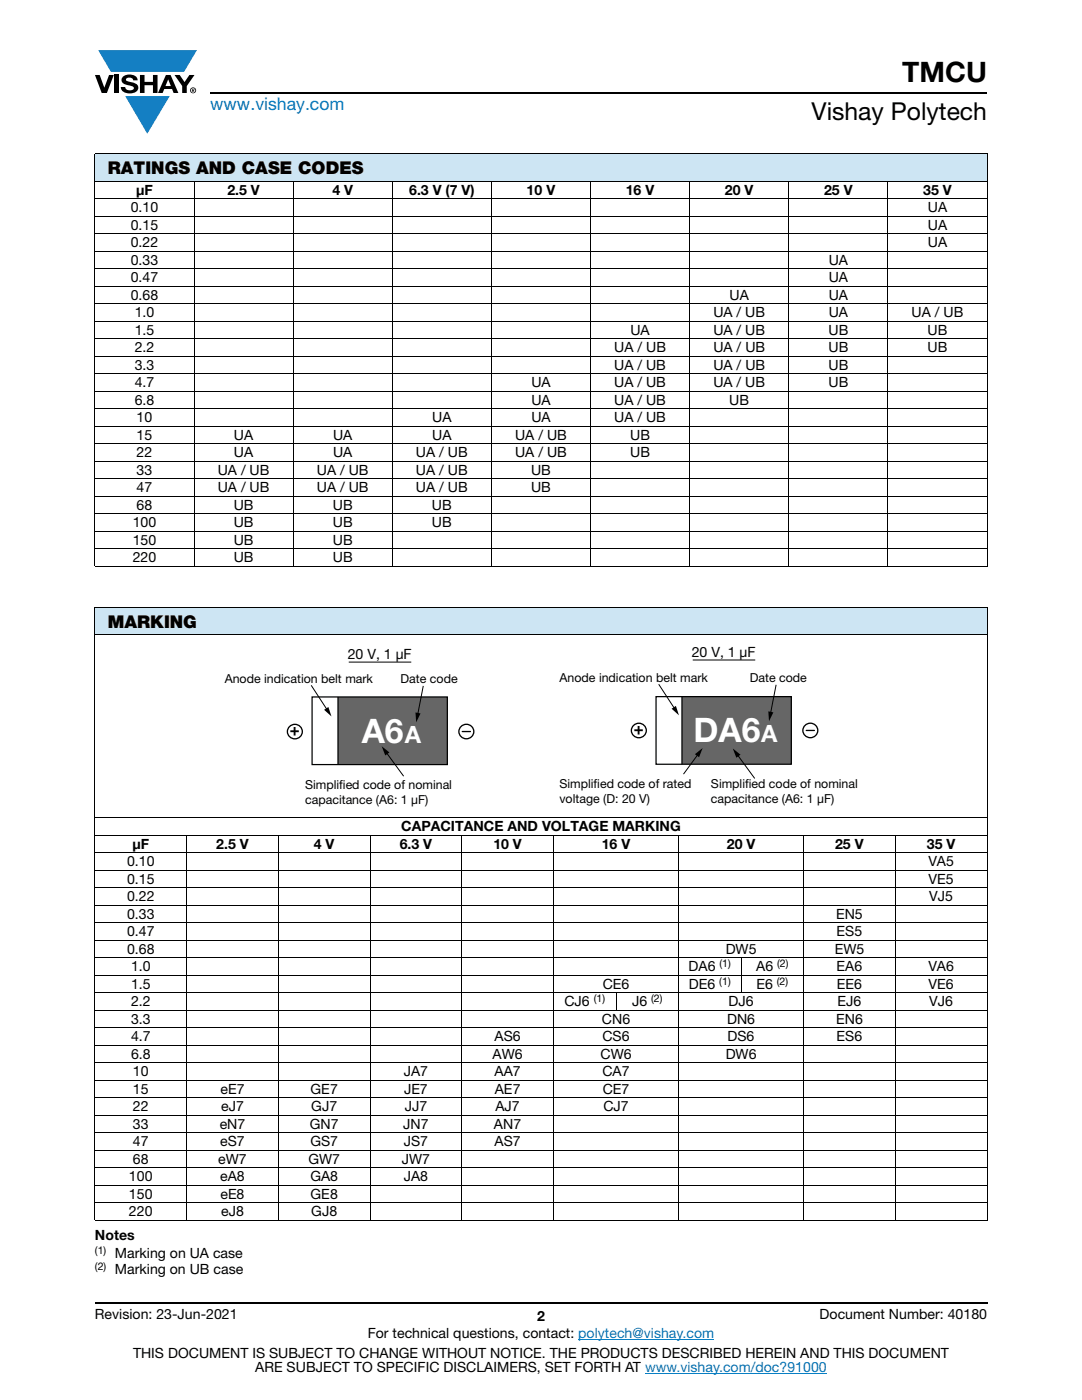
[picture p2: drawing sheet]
<svg xmlns="http://www.w3.org/2000/svg" width="216mm" height="279mm" viewBox="0 0 216 279" stroke-linecap="round" stroke-linejoin="round" font-family="sans-serif">
<g fill="#147fc3">
<path d="M19.6 10h19.7l-2.6 4.3h-1.1h-13.5z"/>
<path d="M25 19.2h8.9l-4.5 7.5z"/>
</g>
<g fill="#000">
<path d="M18.9 15h1l.9 2.5 1-2.5h.9l-1.4 3.6h-1zM22.9 15h.9v3.6h-.9zM24.6 15.3a2.1 2.1 0 0 1 2.8 .3l.1 .4h-.9a.79 .79 0 0 0-.7-.5 .79 .79 0 0 0-.8 .4l.3 .3 1 .2a1.08 1.08 0 0 1 1.2 1 1.08 1.08 0 0 1-1.1 1.2 1.73 1.73 0 0 1-2.4-1.2h.9a.96 .96 0 0 0 .8 .6 .96 .96 0 0 0 .9-.4 1.31 1.31 0 0 0-1.2-.6 1.03 1.03 0 0 1-1.1-.6 1.03 1.03 0 0 1 .2-1.1zM27.9 15h.9v1.3h1.7v-1.3h.9v3.6h-.9v-1.6h-1.7v1.6h-.9zM34.8 15h1.1l.9 1.4 1-1.4h1l-1.5 2.2v1.4h-.9v-1.4z"/>
<path d="M33.6 15.9l.5 1.3h-1.1zM33.1 15l-1.6 3.6h1l.3-.8h1.5l.3 .8h1l-1.6-3.6z"/>
<path d="M38.4 17.8h.2v.2h-.2zM38.3 17.7v.7h.1v-.3l.4 .3-.2-.3 .2-.2-.1-.2z"/>
<path d="M38.1 18a.46 .46 0 0 1 .9 0 .46 .46 0 0 1-.9 0zM37.9 18a.6 .6 0 0 0 1.2 0 .6 .6 0 0 0-1.2 0z"/>
</g>
<path d="M42 18.6h155M18.9 260h178.1" fill="none" stroke="#000" stroke-width=".36"/>
<path d="M115.4 267.3h27.1M128.7 274h36.3" fill="none" stroke="#067ec4" stroke-width=".2"/>
<g fill="#cde5f3">
<path d="M18.9 30.7h178.1v5.5h-178.1z"/>
<path d="M18.9 121.2h178.1v5.5h-178.1z"/>
</g>
<g fill="none" stroke="#000" stroke-width=".2">
<path d="M18.9 30.7h178.1M18.9 36.2h178.1M18.9 39.7h178.1M18.9 30.8v82.1M38.7 36.1v77M58.5 36.1v77M78.3 36.1v77M98.1 36.1v77M117.8 36.1v77M137.6 36.1v77M157.4 36.1v77M177.2 36.1v77"/>
<path d="M197 30.8v82.1M18.9 43.2h178.1M18.9 46.7h178.1M18.9 50.2h178.1M18.9 53.7h178.1M18.9 57.1h178.1M18.9 60.6h178.1M18.9 64.1h178.1M18.9 67.6h178.1M18.9 71.1h178.1M18.9 74.6h178.1M18.9 78.1h178.1"/>
<path d="M18.9 81.6h178.1M18.9 85.1h178.1M18.9 88.6h178.1M18.9 92.1h178.1M18.9 95.6h178.1M18.9 99.1h178.1M18.9 102.6h178.1M18.9 106h178.1M18.9 109.5h178.1M18.9 113h178.1M18.9 121.2h178.1M18.9 126.7h178.1"/>
<path d="M18.9 121.2v122.3M197 121.2v122.3M18.9 163.2h178.1M18.9 166.7h178.1M18.9 170.2h178.1M18.9 173.7h178.1M18.9 177.2h178.1M37.3 166.6v77.1M55.5 166.6v77.1M73.9 166.6v77.1M92.2 166.6v77.1M110.4 166.6v77.1"/>
<path d="M135.4 166.6v77.1M160.4 166.6v77.1M178.6 166.6v77.1M18.9 180.7h178.1M18.9 184.2h178.1M18.9 187.7h178.1M18.9 191.2h178.1M18.9 194.7h178.1M18.9 198.2h178.1M122.9 198.1v3.6M147.9 191.1v7.1M18.9 201.7h178.1"/>
<path d="M18.9 205.1h178.1M18.9 208.6h178.1M18.9 212.1h178.1M18.9 215.6h178.1M18.9 219.1h178.1M18.9 222.6h178.1M18.9 226.1h178.1M18.9 229.6h178.1M18.9 233.1h178.1M18.9 236.6h178.1M18.9 240.1h178.1M18.9 243.6h178.1"/>
</g>
<path d="M67.4 139.1h21.9v13.5h-21.9z" fill="#666"/>
<path d="M62.3 139.1h27v13.5h-27zM67.4 139.1v13.5" fill="none" stroke="#000" stroke-width=".25"/>
<path d="M62.1 136.8l3.2 4.9M69.6 132.1h12.5M84.5 136.9l-1.2 5.7M77.1 150.2l3.4 4.7" fill="none" stroke="#000" stroke-width=".2"/>
<path d="M64.7 141.7l.8-.6 .6 1.9zM76.2 148.9l1.5 1.3-.8 .6zM82.9 142.2l1 .2-.9 1.8z" fill="#000"/>
<g fill="none" stroke="#000" stroke-width=".26">
<path d="M92.2 146h1.7"/>
<circle cx="58.8" cy="146" r="1.47"/>
<circle cx="93" cy="146" r="1.47"/>
</g>
<path d="M136.1 139h21.8v13.5h-21.8z" fill="#666"/>
<path d="M130.9 139h27v13.5h-27zM136.1 139v13.5" fill="none" stroke="#000" stroke-width=".25"/>
<path d="M131.4 136.5l3.2 5M138.2 131.7h12.5M154.9 136.7l-1.2 5.7M139.3 150.5l-2.9 4M147.1 150.6l3.5 4.8" fill="none" stroke="#000" stroke-width=".2"/>
<path d="M134 141.4l.9-.5 .6 1.9zM138.7 150.5l1.5-1.2-.7 1.8zM146.2 149.4l1.6 1.2-.9 .6zM153.3 142l1 .2-.9 1.7z" fill="#000"/>
<g fill="none" stroke="#000" stroke-width=".26">
<path d="M160.9 145.8h1.6"/>
<circle cx="127.5" cy="145.8" r="1.47"/>
<circle cx="161.7" cy="145.8" r="1.47"/>
</g>
<g font-size="6.7" fill="#fff">
<text x="72.2" y="148.2">A6</text>
<text x="138.4" y="148.2">DA6</text>
</g>
<text font-size="5.6" x="180" y="16.4">TMCU</text>
<text font-size="4.9" x="161.9" y="24">Vishay Polytech</text>
<g font-size="4.8" fill="#fff">
<text x="80.8" y="148.2">A</text>
<text x="151.9" y="148.2">A</text>
</g>
<text font-size="3.5" fill="#067ec4" x="42" y="21.9">www.vishay.com</text>
<g font-size="3.5">
<text x="21.5" y="34.8">RATINGS AND CASE CODES</text>
<text x="21.5" y="125.3">MARKING</text>
</g>
<g font-size="3.4">
<text x="59.8" y="145.1" transform="rotate(-180 59.8 145.1)">+</text>
<text x="128.5" y="144.9" transform="rotate(-180 128.5 144.9)">+</text>
</g>
<g font-size="2.8">
<text x="27.2" y="38.9">μF</text>
<text x="45.4" y="38.9">2.5 V</text>
<text x="66.3" y="38.9">4 V</text>
<text x="81.6" y="38.9">6.3 V (7 V)</text>
<text x="105.1" y="38.9">10 V</text>
<text x="124.9" y="38.9">16 V</text>
<text x="144.6" y="38.9">20 V</text>
<text x="164.4" y="38.9">25 V</text>
<text x="184.2" y="38.9">35 V</text>
<text x="26.1" y="45.8">0.15</text>
<text x="26.1" y="42.4">0.10</text>
<text x="185.1" y="42.4">UA</text>
<text x="185.1" y="45.8">UA</text>
<text x="26.1" y="49.3">0.22</text>
<text x="26.1" y="52.8">0.33</text>
<text x="165.4" y="52.8">UA</text>
<text x="185.1" y="49.3">UA</text>
<text x="26.1" y="56.3">0.47</text>
<text x="26.1" y="59.8">0.68</text>
<text x="145.6" y="59.8">UA</text>
<text x="165.4" y="56.3">UA</text>
<text x="165.4" y="59.8">UA</text>
<text x="26.9" y="63.3">1.0</text>
<text x="142.3" y="63.3">UA / UB</text>
<text x="165.4" y="63.3">UA</text>
<text x="181.9" y="63.3">UA / UB</text>
<text x="26.9" y="66.8">1.5</text>
<text x="26.9" y="70.3">2.2</text>
<text x="122.6" y="70.3">UA / UB</text>
<text x="125.8" y="66.8">UA</text>
<text x="142.3" y="66.8">UA / UB</text>
<text x="142.4" y="70.3">UA / UB</text>
<text x="165.3" y="66.8">UB</text>
<text x="165.3" y="70.3">UB</text>
<text x="185.1" y="66.8">UB</text>
<text x="185.1" y="70.3">UB</text>
<text x="26.9" y="73.8">3.3</text>
<text x="26.9" y="77.3">4.7</text>
<text x="106" y="77.3">UA</text>
<text x="122.6" y="77.3">UA / UB</text>
<text x="122.6" y="73.8">UA / UB</text>
<text x="142.3" y="77.3">UA / UB</text>
<text x="142.4" y="73.8">UA / UB</text>
<text x="165.3" y="77.3">UB</text>
<text x="165.3" y="73.8">UB</text>
<text x="26.9" y="80.8">6.8</text>
<text x="106" y="80.8">UA</text>
<text x="122.6" y="80.8">UA / UB</text>
<text x="145.5" y="80.8">UB</text>
<text x="27.3" y="84.3">10</text>
<text x="27.3" y="87.8">15</text>
<text x="46.7" y="87.8">UA</text>
<text x="66.5" y="87.8">UA</text>
<text x="86.2" y="84.3">UA</text>
<text x="86.2" y="87.8">UA</text>
<text x="102.8" y="87.8">UA / UB</text>
<text x="106" y="84.3">UA</text>
<text x="122.6" y="84.3">UA / UB</text>
<text x="125.8" y="87.8">UB</text>
<text x="27.3" y="91.2">22</text>
<text x="27.3" y="94.7">33</text>
<text x="43.4" y="94.7">UA / UB</text>
<text x="46.7" y="91.2">UA</text>
<text x="63.2" y="94.7">UA / UB</text>
<text x="66.5" y="91.2">UA</text>
<text x="83" y="91.2">UA / UB</text>
<text x="83" y="94.7">UA / UB</text>
<text x="102.8" y="91.2">UA / UB</text>
<text x="106" y="94.7">UB</text>
<text x="125.8" y="91.2">UB</text>
<text x="27.3" y="98.2">47</text>
<text x="27.3" y="101.7">68</text>
<text x="43.4" y="98.2">UA / UB</text>
<text x="46.6" y="101.7">UB</text>
<text x="63.2" y="98.2">UA / UB</text>
<text x="66.4" y="101.7">UB</text>
<text x="83" y="98.2">UA / UB</text>
<text x="86.2" y="101.7">UB</text>
<text x="106" y="98.2">UB</text>
<text x="26.5" y="105.2">100</text>
<text x="46.6" y="105.2">UB</text>
<text x="66.4" y="105.2">UB</text>
<text x="86.2" y="105.2">UB</text>
<text x="26.5" y="108.7">150</text>
<text x="26.5" y="112.2">220</text>
<text x="46.6" y="108.7">UB</text>
<text x="46.6" y="112.2">UB</text>
<text x="66.4" y="108.7">UB</text>
<text x="66.4" y="112.2">UB</text>
<text x="80.1" y="165.9">CAPACITANCE AND VOLTAGE MARKING</text>
<text x="25.4" y="172.9">0.10</text>
<text x="26.4" y="169.4">μF</text>
<text x="43.2" y="169.4">2.5 V</text>
<text x="62.6" y="169.4">4 V</text>
<text x="79.8" y="169.4">6.3 V</text>
<text x="98.4" y="169.4">10 V</text>
<text x="120.1" y="169.4">16 V</text>
<text x="145" y="169.4">20 V</text>
<text x="166.6" y="169.4">25 V</text>
<text x="185" y="169.4">35 V</text>
<text x="185.2" y="172.9">VA5</text>
<text x="25.4" y="176.4">0.15</text>
<text x="25.4" y="179.9">0.22</text>
<text x="185.3" y="176.4">VE5</text>
<text x="185.4" y="179.9">VJ5</text>
<text x="25.4" y="183.4">0.33</text>
<text x="166.8" y="183.4">EN5</text>
<text x="25.4" y="186.9">0.47</text>
<text x="25.4" y="190.4">0.68</text>
<text x="144.8" y="190.4">DW5</text>
<text x="166.6" y="190.4">EW5</text>
<text x="166.9" y="186.9">ES5</text>
<text x="26.1" y="197.3">1.5</text>
<text x="26.1" y="193.8">1.0</text>
<text x="120.3" y="197.3">CE6</text>
<text x="137.4" y="193.8">DA6</text>
<text x="137.5" y="197.3">DE6</text>
<text x="150.9" y="193.8">A6</text>
<text x="150.9" y="197.3">E6</text>
<text x="166.9" y="193.8">EA6</text>
<text x="167" y="197.3">EE6</text>
<text x="185.3" y="193.8">VA6</text>
<text x="185.3" y="197.3">VE6</text>
<text x="26.1" y="200.8">2.2</text>
<text x="112.6" y="200.8">CJ6</text>
<text x="126.1" y="200.8">J6</text>
<text x="145.4" y="200.8">DJ6</text>
<text x="167.1" y="200.8">EJ6</text>
<text x="185.4" y="200.8">VJ6</text>
<text x="26.1" y="204.3">3.3</text>
<text x="26.1" y="207.8">4.7</text>
<text x="98.7" y="207.8">AS6</text>
<text x="120.1" y="204.3">CN6</text>
<text x="120.2" y="207.8">CS6</text>
<text x="145.1" y="204.3">DN6</text>
<text x="145.2" y="207.8">DS6</text>
<text x="166.8" y="204.3">EN6</text>
<text x="166.9" y="207.8">ES6</text>
<text x="26.1" y="211.3">6.8</text>
<text x="26.5" y="214.8">10</text>
<text x="80.6" y="214.8">JA7</text>
<text x="98.3" y="211.3">AW6</text>
<text x="98.7" y="214.8">AA7</text>
<text x="119.8" y="211.3">CW6</text>
<text x="120.2" y="214.8">CA7</text>
<text x="144.8" y="211.3">DW6</text>
<text x="26.5" y="218.3">15</text>
<text x="26.5" y="221.8">22</text>
<text x="44" y="218.3">eE7</text>
<text x="44.1" y="221.8">eJ7</text>
<text x="62" y="218.3">GE7</text>
<text x="62.1" y="221.8">GJ7</text>
<text x="80.6" y="218.3">JE7</text>
<text x="80.8" y="221.8">JJ7</text>
<text x="98.7" y="218.3">AE7</text>
<text x="98.9" y="221.8">AJ7</text>
<text x="120.3" y="218.3">CE7</text>
<text x="120.4" y="221.8">CJ7</text>
<text x="26.5" y="225.3">33</text>
<text x="43.8" y="225.3">eN7</text>
<text x="61.8" y="225.3">GN7</text>
<text x="80.4" y="225.3">JN7</text>
<text x="98.6" y="225.3">AN7</text>
<text x="26.5" y="228.8">47</text>
<text x="26.5" y="232.3">68</text>
<text x="43.5" y="232.3">eW7</text>
<text x="43.9" y="228.8">eS7</text>
<text x="61.5" y="232.3">GW7</text>
<text x="61.9" y="228.8">GS7</text>
<text x="80.2" y="232.3">JW7</text>
<text x="80.6" y="228.8">JS7</text>
<text x="98.7" y="228.8">AS7</text>
<text x="25.7" y="235.8">100</text>
<text x="25.7" y="239.2">150</text>
<text x="43.9" y="235.8">eA8</text>
<text x="44" y="239.2">eE8</text>
<text x="61.9" y="235.8">GA8</text>
<text x="62" y="239.2">GE8</text>
<text x="80.6" y="235.8">JA8</text>
<text x="25.7" y="242.7">220</text>
<text x="44.1" y="242.7">eJ8</text>
<text x="62.1" y="242.7">GJ8</text>
<text x="18.9" y="247.6">Notes</text>
<text x="22.9" y="251.1">Marking on UA case</text>
<text x="22.9" y="254.3">Marking on UB case</text>
<text x="18.9" y="263.3">Revision: 23-Jun-2021</text>
<text x="107.2" y="263.6">2</text>
<text x="163.6" y="263.3">Document Number: 40180</text>
<text x="73.4" y="267.1">For technical questions, contact: polytech@vishay.com</text>
<text x="26.5" y="271">THIS DOCUMENT IS SUBJECT TO CHANGE WITHOUT NOTICE. THE PRODUCTS DESCRIBED HEREIN AND THIS DOCUMENT</text>
<text x="50.9" y="273.8">ARE SUBJECT TO SPECIFIC DISCLAIMERS, SET FORTH AT www.vishay.com/doc?91000</text>
</g>
<g font-size="2.8" fill="#050504">
<text x="69.4" y="131.5">20 V, 1 μF</text>
<text x="138" y="131">20 V, 1 μF</text>
</g>
<g font-size="2.5">
<text x="44.8" y="136.4">Anode indication belt mark</text>
<text x="79.9" y="136.4">Date code</text>
<text x="111.7" y="136.1">Anode indication belt mark</text>
<text x="149.6" y="136.1">Date code</text>
<text x="60.9" y="157.5">Simplif</text>
<text x="60.9" y="160.5">capacitance (A6: 1 μF)</text>
<text x="67.7" y="157.5">ied code of nominal</text>
<text x="111.6" y="157.3">Simplif</text>
<text x="111.6" y="160.3">voltage (D: 20 V)</text>
<text x="118.5" y="157.3">ied code of rated</text>
<text x="141.9" y="157.3">Simplif</text>
<text x="141.9" y="160.3">capacitance (A6: 1 μF)</text>
<text x="148.7" y="157.3">ied code of nominal</text>
</g>
<g font-size="2.1">
<text x="143.5" y="196.5">(1)</text>
<text x="143.6" y="193">(1)</text>
<text x="155" y="196.5">(2)</text>
<text x="155.1" y="193">(2)</text>
<text x="118.5" y="200">(1)</text>
<text x="129.9" y="200">(2)</text>
<text x="18.9" y="250.3">(1)</text>
<text x="18.9" y="253.4">(2)</text>
</g>
</svg>
